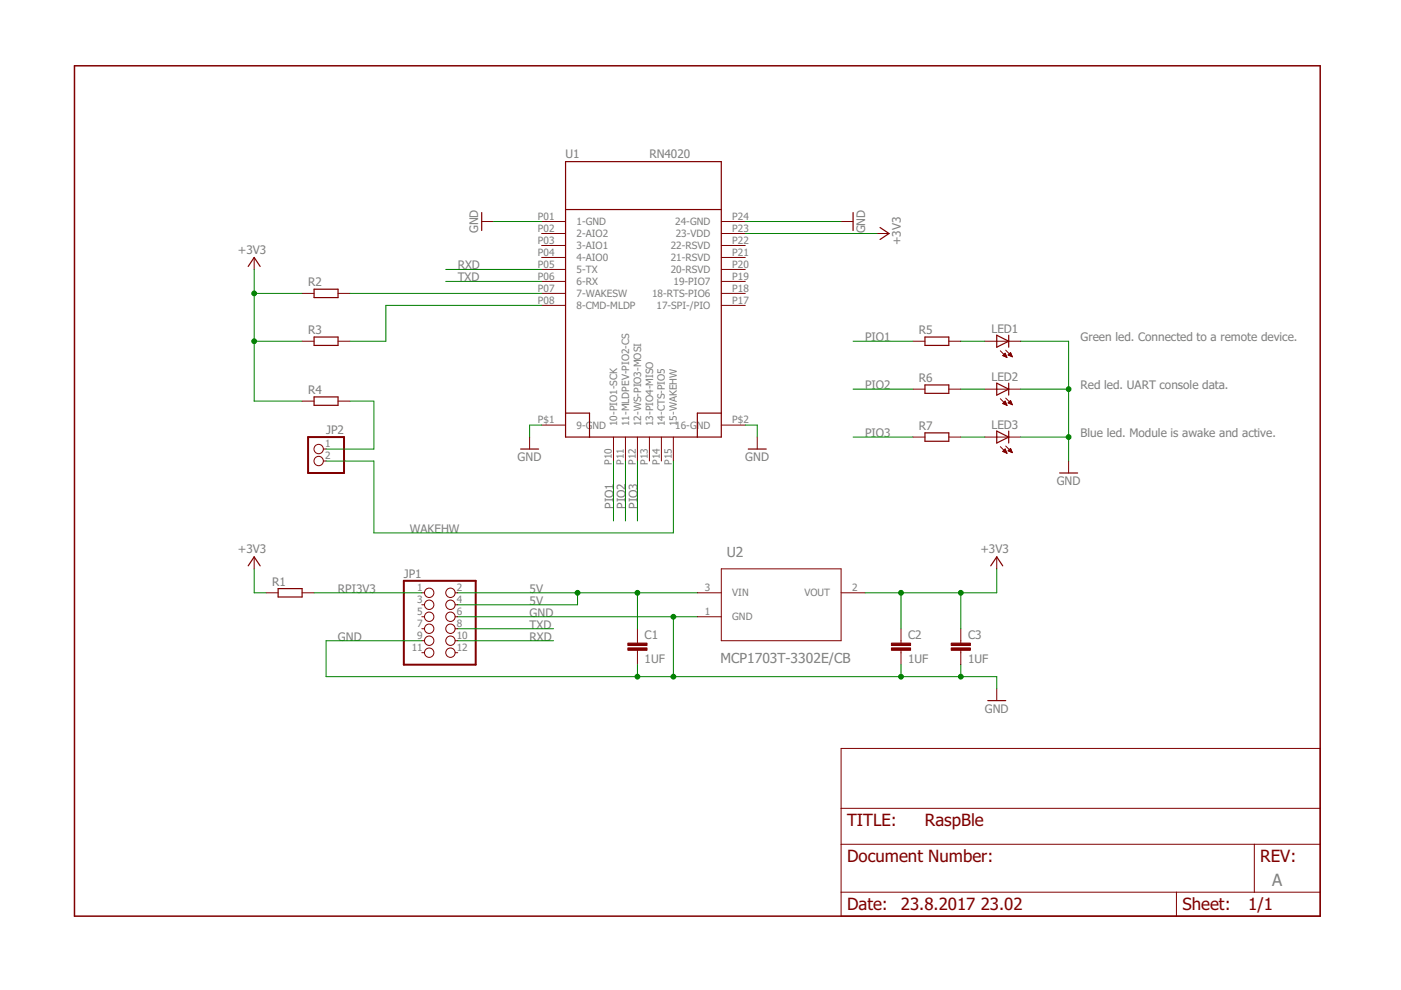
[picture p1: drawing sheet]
<svg xmlns="http://www.w3.org/2000/svg" width="297mm" height="210mm" viewBox="0 0 297 210" stroke-linecap="round" stroke-linejoin="round" font-family="sans-serif">
<path d="M15.8 13.9h264.1v180.3h-264.1z" fill="none" stroke="#800000" stroke-width=".32"/>
<g fill="none" stroke="#800000" stroke-width=".21">
<path d="M53.9 54.6v2.5M102.1 47h2.6M114.8 47h5.1M114.8 49.5h5.1M114.8 52h5.1M114.8 54.6h5.1M114.8 57.1h5.1M114.8 59.7h5.1M152.9 47h5.1M152.9 49.5h5.1M152.9 52h5.1M152.9 54.6h5.1"/>
<path d="M152.9 57.1h5.1M152.9 59.7h5.1M178.3 47h2.6M185.9 49.5h2.6M64.1 62.2h2.5M64.1 72.3h2.5M71.7 62.2h2.5M71.7 72.3h2.5M114.8 62.2h5.1M114.8 64.7h5.1M152.9 62.2h5.1M152.9 64.7h5.1"/>
<path d="M193.6 72.3h2.5M201.2 72.3h2.5M208.8 72.3h7.6M212.1 74.4l1.4 1.4M212.6 75.4l.5-.5 .4 .9zM212.7 75.3h.6M212.7 75.4h.6M212.8 75.2h.5M212.9 75.1h.3M213 75.6h.4M213 75h.1M213.2 74.3l1.4 1.3"/>
<path d="M213.3 75.7h.1M213.7 75.3l.5-.5 .4 .8zM213.8 75.2h.6M213.8 75.3h.7M214 75.1h.4M214.1 75h.2M214.1 75.4h.4M214.2 74.8h.1M214.4 75.6h.2M64.1 85h2.5M68.6 95.2h.5M68.6 97.7h.5"/>
<path d="M71.7 85h2.5M112.3 92.7v2.5M114.8 90.1h5.1M130.1 92.7v5M132.6 92.7v5M135.1 92.7v5M137.7 92.7v5M140.2 92.7v5M142.8 92.7v5M152.9 90.1h5.1M160.5 92.7v2.5M193.6 82.5h2.5"/>
<path d="M193.6 92.7h2.5M201.2 82.5h2.5M201.2 92.7h2.5M208.8 82.5h7.6M208.8 92.7h7.6M212.1 84.5l1.4 1.4M212.1 94.7l1.4 1.4M212.6 95.7l.9 .4M212.6 95.7l.5-.5 .4 .9M212.6 95.7h.7M212.6 85.6h.7M212.7 85.4h.6"/>
<path d="M212.7 95.6h.6M212.8 85.3h.4M212.9 95.8h.5M212.9 95.5h.3M212.9 85.7h.5M213 85.2h.2M213 95.3h.2M213.1 85.1h.1M213.1 85l-.5 .6 .9 .3M213.1 85l.4 .9M213.1 95.2h.1M213.1 95.9h.3"/>
<path d="M213.2 85.8h.2M213.2 84.4l1.4 1.4M213.2 94.6l1.4 1.4M213.4 96.1h.1M213.5 85.9h.1M213.7 85.4l.5-.5 .4 .9zM213.8 95.6h.7M213.8 85.4h.7M213.8 85.3h.6M213.9 95.5h.5M214 85.2h.4M214 95.3h.4"/>
<path d="M214 95.7h.5M214.1 85.6h.4M214.1 85.1h.2M214.1 95.2h.2M214.2 85h.1M214.2 95.1l-.5 .5 .9 .4M214.2 95.1l.4 .9M214.2 95.1h.1M214.3 95.8h.3M214.4 85.7h.2M214.6 95.9h.1M214.6 85.8h.1"/>
<path d="M226.6 97.7v2.6M53.9 118.1v2.5M211.3 118.1v2.5M56.4 125.7h2.6M64.1 125.7h2.5M89.4 125.7h.6M89.4 128.2h.6M89.4 130.8h.6M89.4 133.3h.6M89.4 135.8h.6M89.4 138.4h.6M96.5 125.7h.5"/>
<path d="M96.5 128.2h.5M96.5 130.8h.5M96.5 133.3h.5M96.5 135.8h.5M96.5 138.4h.5M135.1 133.3v3.1M135.1 137.9v3M147.8 125.7h5.1M147.8 130.8h5.1M152.9 120.6h25.4v15.2h-25.4zM178.3 125.7h5.1M191 133.3v3.1"/>
<path d="M191 137.9v3M203.7 133.3v3.1M203.7 137.9v3M178.3 158.7h101.6v35.5h-101.6zM211.3 146v2.5M178.3 179h101.6M178.3 171.4h101.6M265.9 179v10.2M178.3 189.2h101.6M249.4 189.2v5"/>
<circle cx="67.6" cy="97.7" r=".99"/>
<circle cx="67.6" cy="95.2" r=".99"/>
<circle cx="91" cy="130.8" r=".99"/>
<circle cx="91" cy="135.8" r=".99"/>
<circle cx="91" cy="138.4" r=".99"/>
<circle cx="91" cy="125.7" r=".99"/>
<circle cx="91" cy="128.2" r=".99"/>
<circle cx="91" cy="133.3" r=".99"/>
<circle cx="95.5" cy="128.2" r=".99"/>
<circle cx="95.5" cy="125.7" r=".99"/>
<circle cx="95.5" cy="135.8" r=".99"/>
<circle cx="95.5" cy="130.8" r=".99"/>
<circle cx="95.5" cy="133.3" r=".99"/>
<circle cx="95.5" cy="138.4" r=".99"/>
</g>
<g fill="none" stroke="#800000" stroke-width=".25">
<path d="M119.9 34.3h33v58.4h-33zM52.6 56.5l1.3-1.9 1.3 1.9M102.1 45.1v3.8M119.9 44.4h33M180.9 45.1v3.8M186.6 48.2l1.9 1.3-1.9 1.3M66.6 61.3h5.1v1.8h-5.1zM66.6 71.5h5.1v1.7h-5.1zM196.1 71.5h5.1v1.7h-5.1zM211.3 71.1l2.6 1.2-2.6 1.3zM213.9 71.1v2.5M66.6 84.2h5.1v1.7h-5.1z"/>
<path d="M110.4 95.2h3.8M119.9 87.6h5.1v5.1M152.9 87.6h-5.1v5.1M158.6 95.2h3.9M196.1 81.6h5.1v1.8h-5.1zM196.1 91.8h5.1v1.8h-5.1zM211.3 81.2l2.6 1.3-2.6 1.3zM211.3 91.4l2.6 1.3-2.6 1.2zM213.9 81.2v2.6M213.9 91.4v2.5M52.6 120l1.3-1.9 1.3 1.9M210.1 120l1.2-1.9 1.3 1.9"/>
<path d="M224.7 100.3h3.8M59 124.8h5.1v1.8h-5.1zM209.4 148.5h3.8"/>
</g>
<path d="M65.3 92.7h7.6v7.6h-7.6zM85.6 123.1h15.3v17.8h-15.3z" fill="none" stroke="#800000" stroke-width=".42"/>
<g fill="#800000" stroke="#800000" stroke-width=".21">
<path d="M133.1 137.4h4.1v.5h-4.1z"/>
<path d="M133.1 136.4h4.1v.5h-4.1z"/>
<path d="M189 137.4h4.1v.5h-4.1z"/>
<path d="M189 136.4h4.1v.5h-4.1z"/>
<path d="M201.7 137.4h4v.5h-4z"/>
<path d="M201.7 136.4h4v.5h-4z"/>
</g>
<g fill="none" stroke="#008000" stroke-width=".21">
<path d="M53.9 57.1v27.9h10.2M94.5 59.7h20.3M94.5 57.1h20.3M104.7 47h10.1M158 47h20.3M158 49.5h27.9M53.9 72.3h10.2M53.9 62.2h10.2M74.2 62.2h40.6M114.8 64.7h-33v7.6h-7.6M180.9 72.3h12.7M203.7 72.3h5.1"/>
<path d="M216.4 72.3h10.2v25.4M69.1 97.7h10.2v15.3h63.5v-15.3M74.2 85h5.1v10.2h-10.2M114.8 90.1h-2.5v2.6M130.1 97.7v12.7M132.6 97.7v12.7M135.1 97.7v12.7M158 90.1h2.5v2.6M180.9 92.7h12.7M180.9 82.5h12.7M203.7 92.7h5.1M203.7 82.5h5.1"/>
<path d="M216.4 92.7h10.2M216.4 82.5h10.2M53.9 120.6v5.1h2.5M66.6 125.7h22.8M89.4 135.8h-20.3v7.7h142.2v2.5M97 125.7h50.8M97 130.8h50.8M97 135.8h20.4M97 133.3h20.4M122.4 125.7v2.5h-25.4M135.1 125.7v7.6M142.8 130.8v12.7"/>
<path d="M191 125.7v7.6M203.7 125.7v7.6M211.3 120.6v5.1h-27.9M135.1 140.9v2.6M191 140.9v2.6M203.7 140.9v2.6"/>
</g>
<g fill="#008000" stroke="#008000" stroke-width=".21">
<circle cx="122.4" cy="125.7" r=".51"/>
<circle cx="135.1" cy="125.7" r=".51"/>
<circle cx="142.8" cy="130.8" r=".51"/>
<circle cx="135.1" cy="143.5" r=".51"/>
<circle cx="142.8" cy="143.5" r=".51"/>
<circle cx="191" cy="143.5" r=".51"/>
<circle cx="203.7" cy="143.5" r=".51"/>
<circle cx="226.6" cy="92.7" r=".51"/>
<circle cx="226.6" cy="82.5" r=".51"/>
<circle cx="53.9" cy="72.3" r=".51"/>
<circle cx="53.9" cy="62.2" r=".51"/>
<circle cx="203.7" cy="125.7" r=".51"/>
<circle cx="191" cy="125.7" r=".51"/>
</g>
<g font-size="3.6" fill="#800000">
<text x="179.6" y="175.2">TITLE:</text>
<text x="196.1" y="175.2">RaspBle</text>
<text x="179.6" y="182.8">Document Number:</text>
<text x="267.2" y="182.8">REV:</text>
<text x="179.6" y="193">Date:</text>
<text x="191" y="193">23.8.2017</text>
<text x="207.9" y="193">23.02</text>
<text x="250.7" y="193">Sheet:</text>
<text x="264.7" y="193">1/1</text>
</g>
<text font-size="3.6" fill="#808080" x="269.7" y="187.9">A</text>
<g font-size="2.9" fill="#808080">
<text x="154.1" y="118.1">U2</text>
<text x="152.8" y="140.6">MCP1703T-3302E/CB</text>
</g>
<g font-size="2.5" fill="#808080">
<text x="119.9" y="33.5">U1</text>
<text x="137.7" y="33.5">RN4020</text>
<text x="50.4" y="53.8">+3V3</text>
<text x="101.4" y="49.5" transform="rotate(-90 101.4 49.5)">GND</text>
<text x="183.4" y="49.5" transform="rotate(-90 183.4 49.5)">GND</text>
<text x="191" y="52" transform="rotate(-90 191 52)">+3V3</text>
<text x="97.1" y="59.7">TXD</text>
<text x="97.1" y="57.1">RXD</text>
<text x="65.3" y="60.7">R2</text>
<text x="65.3" y="70.9">R3</text>
<text x="194.8" y="70.9">R5</text>
<text x="210.2" y="70.6">LED1</text>
<text x="183.4" y="72.4">PIO1</text>
<text x="229.1" y="72.4">Green led. Connected to a remote device.</text>
<text x="65.3" y="83.6">R4</text>
<text x="183.4" y="82.5">PIO2</text>
<text x="194.8" y="81">R6</text>
<text x="210.2" y="80.7">LED2</text>
<text x="229.1" y="82.5">Red led. UART console data.</text>
<text x="69.2" y="92">JP2</text>
<text x="183.4" y="92.7">PIO3</text>
<text x="194.8" y="91.2">R7</text>
<text x="210.2" y="90.9">LED3</text>
<text x="229.1" y="92.7">Blue led. Module is awake and active.</text>
<text x="109.8" y="97.8">GND</text>
<text x="158" y="97.8">GND</text>
<text x="130.1" y="107.9" transform="rotate(-90 130.1 107.9)">PIO1</text>
<text x="132.6" y="107.9" transform="rotate(-90 132.6 107.9)">PIO2</text>
<text x="135.1" y="107.9" transform="rotate(-90 135.1 107.9)">PIO3</text>
<text x="224" y="102.8">GND</text>
<text x="86.9" y="113">WAKEHW</text>
<text x="50.4" y="117.3">+3V3</text>
<text x="207.9" y="117.3">+3V3</text>
<text x="57.7" y="124.2">R1</text>
<text x="71.7" y="125.7">RPI3V3</text>
<text x="85.6" y="122.5">JP1</text>
<text x="112.3" y="125.7">5V</text>
<text x="112.3" y="128.2">5V</text>
<text x="112.3" y="130.8">GND</text>
<text x="71.7" y="135.8">GND</text>
<text x="112.3" y="133.3">TXD</text>
<text x="112.3" y="135.8">RXD</text>
<text x="136.7" y="135.5">C1</text>
<text x="192.5" y="135.5">C2</text>
<text x="205.2" y="135.5">C3</text>
<text x="136.7" y="140.5">1UF</text>
<text x="192.5" y="140.5">1UF</text>
<text x="205.2" y="140.5">1UF</text>
<text x="208.8" y="151.1">GND</text>
</g>
<g font-size="2.1" fill="#808080">
<text x="114.1" y="46.6">P01</text>
<text x="122.2" y="47.7">1-GND</text>
<text x="143.2" y="47.7">24-GND</text>
<text x="155.3" y="46.6">P24</text>
<text x="114.1" y="49.1">P02</text>
<text x="114.1" y="51.7">P03</text>
<text x="122.2" y="50.3">2-AIO2</text>
<text x="122.2" y="52.8">3-AIO1</text>
<text x="142.2" y="52.8">22-RSVD</text>
<text x="143.3" y="50.3">23-VDD</text>
<text x="155.3" y="51.7">P22</text>
<text x="155.3" y="49.1">P23</text>
<text x="114.1" y="54.2">P04</text>
<text x="114.1" y="56.8">P05</text>
<text x="114.1" y="59.3">P06</text>
<text x="122.2" y="55.3">4-AIO0</text>
<text x="122.2" y="57.9">5-TX</text>
<text x="142.2" y="57.9">20-RSVD</text>
<text x="142.2" y="55.3">21-RSVD</text>
<text x="155.3" y="59.3">P19</text>
<text x="155.3" y="56.8">P20</text>
<text x="155.3" y="54.2">P21</text>
<text x="114.1" y="61.8">P07</text>
<text x="114.1" y="64.4">P08</text>
<text x="122.2" y="60.4">6-RX</text>
<text x="122.2" y="63">7-WAKESW</text>
<text x="122.2" y="65.5">8-CMD-MLDP</text>
<text x="138.3" y="63">18-RTS-PIO6</text>
<text x="139.2" y="65.5">17-SPI-/PIO</text>
<text x="142.8" y="60.4">19-PIO7</text>
<text x="155.3" y="64.4">P17</text>
<text x="155.3" y="61.8">P18</text>
<text x="114.1" y="89.8">P$1</text>
<text x="155.3" y="89.8">P$2</text>
<text x="68.9" y="94.9">1</text>
<text x="122.2" y="90.9">9-G</text>
<text x="125.6" y="90.9">ND</text>
<text x="130.8" y="90.3" transform="rotate(-90 130.8 90.3)">10-PIO1-SCK</text>
<text x="133.4" y="90.3" transform="rotate(-90 133.4 90.3)">11-MLDPEV-PIO2-CS</text>
<text x="135.9" y="90.3" transform="rotate(-90 135.9 90.3)">12-WS-PIO3-MOSI</text>
<text x="138.5" y="90.3" transform="rotate(-90 138.5 90.3)">13-PIO4-MISO</text>
<text x="141" y="90.3" transform="rotate(-90 141 90.3)">14-CTS-PIO5</text>
<text x="143.2" y="90.9">16-GND</text>
<text x="143.5" y="90.3" transform="rotate(-90 143.5 90.3)">15-WAKEHW</text>
<text x="68.9" y="97.4">2</text>
<text x="129.7" y="98.5" transform="rotate(-90 129.7 98.5)">P10</text>
<text x="132.3" y="98.5" transform="rotate(-90 132.3 98.5)">P11</text>
<text x="134.8" y="98.5" transform="rotate(-90 134.8 98.5)">P12</text>
<text x="137.3" y="98.5" transform="rotate(-90 137.3 98.5)">P13</text>
<text x="139.9" y="98.5" transform="rotate(-90 139.9 98.5)">P14</text>
<text x="142.4" y="98.5" transform="rotate(-90 142.4 98.5)">P15</text>
<text x="88.5" y="125.3">1</text>
<text x="96.9" y="125.3">2</text>
<text x="149.4" y="125.3">3</text>
<text x="180.7" y="125.3">2</text>
<text x="88.5" y="127.9">3</text>
<text x="88.5" y="130.4">5</text>
<text x="96.9" y="127.9">4</text>
<text x="96.9" y="130.4">6</text>
<text x="149.4" y="130.4">1</text>
<text x="155.3" y="126.4">VIN</text>
<text x="155.3" y="131.5">GND</text>
<text x="170.6" y="126.4">VOUT</text>
<text x="88.5" y="132.9">7</text>
<text x="88.5" y="135.5">9</text>
<text x="96.9" y="132.9">8</text>
<text x="96.9" y="135.5">10</text>
<text x="87.3" y="138">11</text>
<text x="96.9" y="138">12</text>
</g>
</svg>
